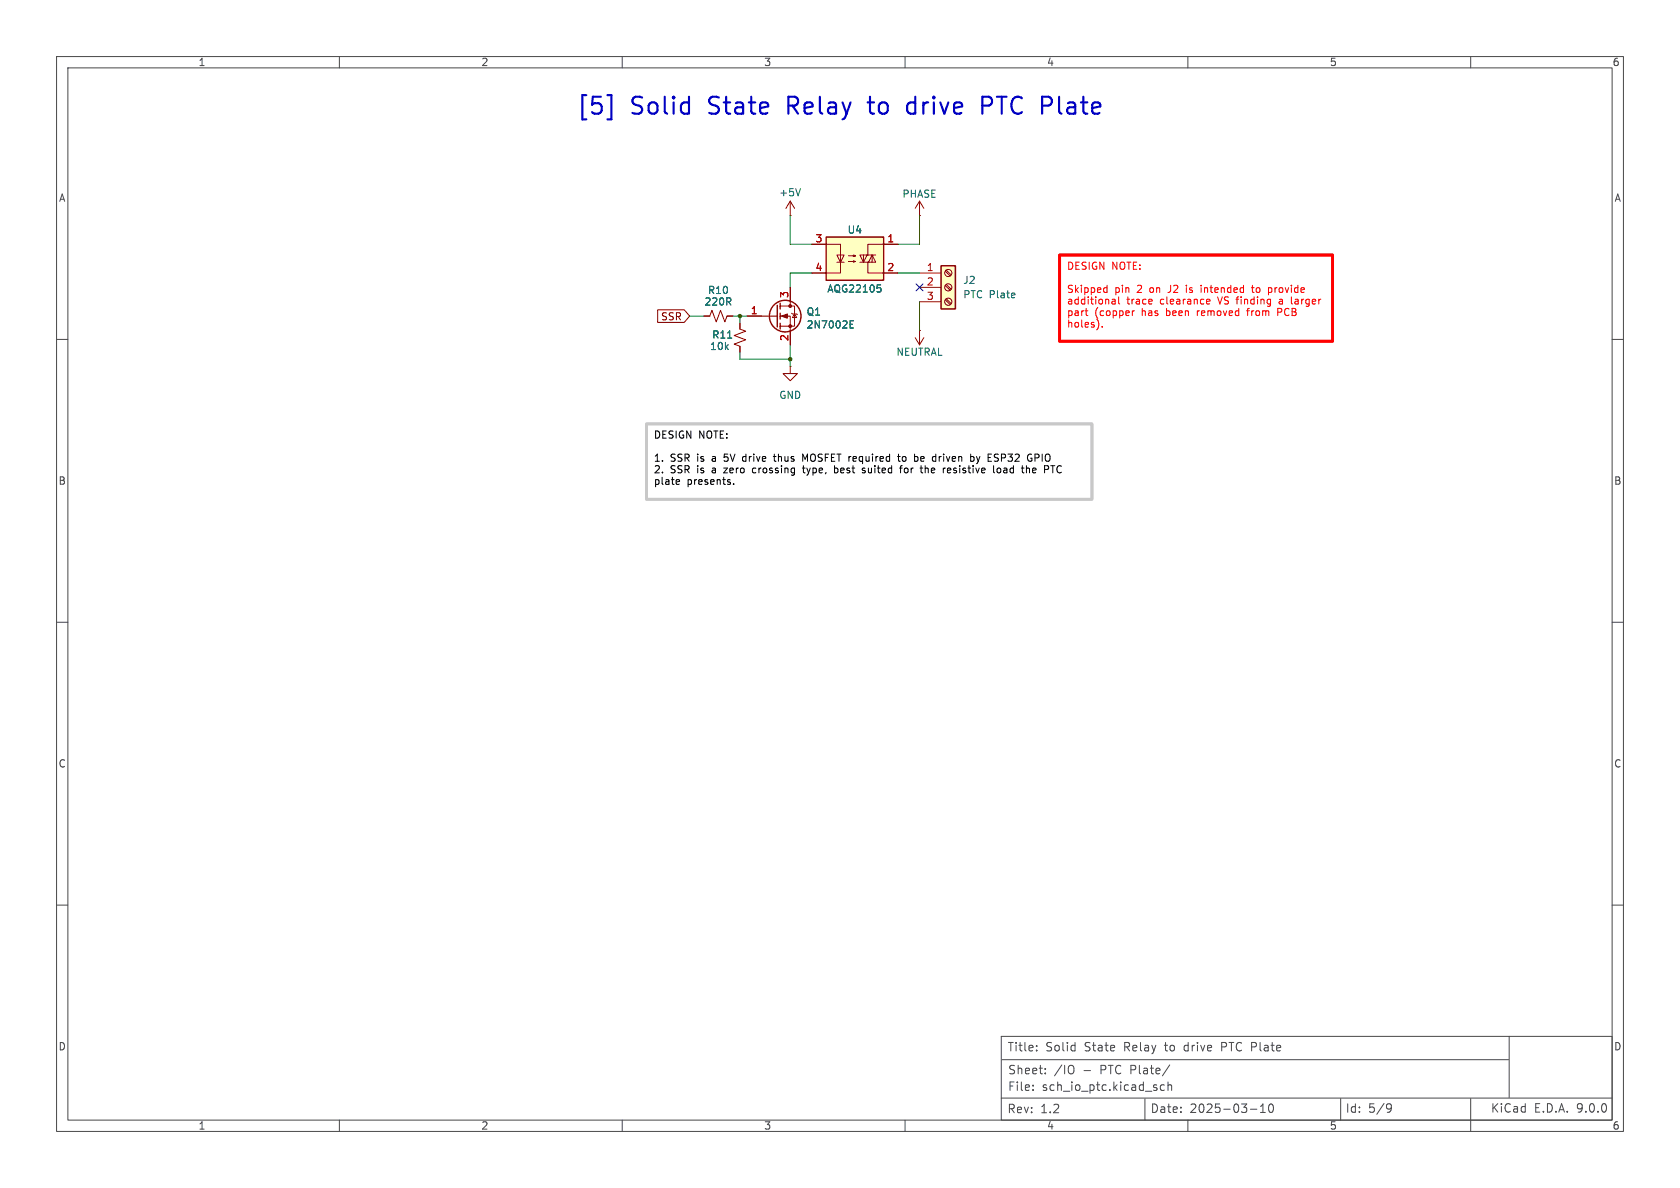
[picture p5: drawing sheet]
<svg xmlns="http://www.w3.org/2000/svg" width="297mm" height="210mm" viewBox="0 0 297 210" stroke-linecap="round" stroke-linejoin="round" font-family="sans-serif">
<g fill="none" stroke="#484848" stroke-width=".18">
<path d="M10 10h277v190h-277zM12 12h273v186h-273zM60 10v2M110 10v2M160 10v2M210 10v2M260 10v2M10 60h2M285 60h2M10 110h2M285 110h2M10 160h2"/>
<path d="M285 160h2M60 198v2M110 198v2M160 198v2M177 194.1h108M177 183.2h108v14.8h-108zM177.2 187.3h89.5M182.6 192.6v.2M182.6 191.8v.2M183.3 185.6v.2M183.3 184.9v.1M184.8 189.7v.1"/>
<path d="M184.8 188.9v.1M189.6 188.4a1.07 1.07 0 0 1 0 1.4M202.4 194.3v3.7M205.8 191.8h-.4l-.3 .2v.5l.2 .2h.5M206.5 191.9l.2-.1h.4v1M206.5 191.3v1.5M206.8 188.3l-1.3 1.9M210 198v2M221.1 196.1h1.1M222.8 196.7h.9M222.8 195.6l.5-.4v1.5M224.4 195.3l.2-.1a.81 .81 0 0 1 .6 .6 .81 .81 0 0 1-.3 .8l-.1 .1a.81 .81 0 0 1-.4-1.4z"/>
<path d="M237 194.2v3.8M245.4 195.1l.5 .2a.99 .99 0 0 1-.4 1.3h-.2M246 195.8l-.3 .3h-.3M260 194.2v5.8M266.8 183.2v10.8"/>
</g>
<g fill="none" stroke="#840000" stroke-width=".18">
<path d="M139.7 38.1h.1M139.7 35.6l-.8 1.2M139.7 35.6l.8 1.2M139.7 35.6v2.5M124.5 55.9h1l.4-1 .7 2 .8-2 .7 2 .4-1h1M130.8 57.2v1l1 .3-2 .8 2 .8-2 .7 1 .4v1M132.1 55.9h5.3M137.9 54.1h2.6v3.6h-2.6M137.9 55.9h1.8v5.1M139.7 50.8v3.3M140 55.4l.1 .1h.7l.2 .1M140.5 55.5l.3 .6h-.7z"/>
<path d="M161.8 59.7l.8 1.3M162.6 58.4h.1M162.6 58.4v2.6M163.3 59.7l-.7 1.3M139.7 64.8v1.2h1.3l-1.3 1.3-1.3-1.3h1.3M139.7 64.8h.1"/>
</g>
<path d="M141.5 33.3l-.4 1.3M128.6 59.8h.8M150.3 57.3h.4M150.3 58h.6M150.3 56.7h.6" fill="none" stroke="#006464" stroke-width=".18"/>
<g fill="none" stroke="#840000" stroke-width=".25">
<path d="M137.4 54v3.8M137.9 53.6v1M137.9 55.4v1M137.9 57.2v1"/>
<circle cx="138.8" cy="55.9" r="2.79"/>
</g>
<g fill="#840000" stroke="#840000" stroke-width=".18">
<path d="M138.2 55.9l1-.4v.8z"/>
<circle cx="139.7" cy="54.1" r=".25"/>
<circle cx="139.7" cy="57.7" r=".25"/>
</g>
<path d="M146 41.9h10.2v7.6h-10.2z" fill="#ffffc2"/>
<path d="M146 41.9h10.2v7.6h-10.2z" fill="none" stroke="#840000" stroke-width=".25"/>
<path d="M143.5 43.2h5.1v5.1h-5.1M148 45.1h1.2l-.6 1.3zM148 46.4h1.2M150 45.2h1.3l-.4 .1v-.2l.4 .1M150 46.2h1.3l-.4 .2v-.3l.4 .1M152 46.4h2.8l-.6-1.3-.7 1.3M152.7 45.1v1.3M153.3 45.1l-.6 1.3-.7-1.3h2.8M153.4 46.4v1.9h5.3M154.2 45.1v1.3M158.7 43.2h-5.3v1.9" fill="none" stroke="#840000" stroke-width=".18"/>
<path d="M155.1 50.4h.6M155.5 50.8l.3 .3v.3l-.3 .2" fill="none" stroke="#006464" stroke-width=".18"/>
<path d="M166.4 47h2.5v7.6h-2.5z" fill="#ffffc2"/>
<path d="M166.4 47h2.5v7.6h-2.5z" fill="none" stroke="#840000" stroke-width=".25"/>
<g fill="none" stroke="#840000" stroke-width=".18">
<path d="M162.6 38.1h.1M162.6 35.6l-.8 1.2M162.6 35.6l.7 1.2M162.6 35.6v2.5M116.3 54.8h4.7l.9 1.1-.9 1.1h-4.7zM124.5 55.9h1M128.5 55.9h1M130.8 57.2v1M132.1 55.9h2.5M139.7 50.8v2.5M139.7 58.4v2.6M143.5 48.3h2.5"/>
<path d="M143.5 43.2h2.5M156.2 48.3h2.5M156.2 43.2h2.5M162.6 48.3h3.8M162.6 50.8h3.8M162.6 53.3h3.8M167.1 47.9l.9 .9M167.1 50.5l.9 .8M167.1 53l.9 .8M167.3 47.8l.8 .8M167.3 50.3l.8 .8M167.3 52.8l.8 .9"/>
<path d="M130.8 61.2v1"/>
<circle cx="167.6" cy="53.3" r=".63"/>
<circle cx="167.6" cy="48.3" r=".63"/>
<circle cx="167.6" cy="50.8" r=".63"/>
</g>
<path d="M139.7 38.1v5.1h3.8M162.6 38.1v5.1h-3.9M121.9 55.9h2.6M129.5 55.9h2.6M130.8 55.9v1.3M143.5 48.3h-3.8v2.5M158.7 48.3h3.9M162.6 53.3v5.1M130.8 62.2v1.3h8.9M139.7 61v3.8" fill="none" stroke="#009600" stroke-width=".18"/>
<path d="M162 50.2l1.2 1.2M163.2 50.2l-1.2 1.2" fill="none" stroke="#000084" stroke-width=".18"/>
<path d="M187.3 45.1h48.3v15.2h-48.3z" fill="none" stroke="#f00" stroke-width=".5"/>
<g fill="none" stroke="#f00" stroke-width=".18">
<path d="M191.8 54.9h.5M192.1 55.7l.2 .1M194.9 57.7v.1M195.3 50.9h.4M195.7 50.4v1.3M195.7 51.6l-.4 .1M196.6 53.6l.1 .1h.5M197.2 53.1v.6M197.2 53.2l-.5 .1-.1 .1M197.8 52.5v1.1l.1 .1M200.2 54.9v.9M200.5 54.9l-.3 .3"/>
<path d="M206.5 51.7h.1M209.7 50.4v.1M209.7 50.9v.8M211.7 54.9v.9M211.7 55.1v.1M212.3 50.4v.1M212.3 50.9v.8M213.4 53.7h.4M213.4 53l.3-.1 .2 .3-.6 .1M220.6 54.7v1.1M221.2 50.9h.5M221.4 50.4v1.1l.3 .2"/>
<path d="M224.4 50.9h.3l.2 .2-.1 .5-.4 .1M225.9 55.2h.5M226.4 54.5h-.5v1.3M226.6 53.3h-.3l-.2 .1 .1 .3h.4M228.3 52.5v1.1M228.4 53.7h.1"/>
</g>
<path d="M107.4 16.8h.7v4.3h-.7M153.4 18.1h1.1M160.9 18.1l-.4 .3-.1 .3v.8l.1 .3 .4 .3M173.7 18.7h1.1M174.8 17.1h-1.1v3" fill="none" stroke="#0000c2" stroke-width=".38"/>
<path d="M114.3 74.9h78.7v13.4h-78.7z" fill="none" stroke="#c8c8c8" stroke-width=".5"/>
<g fill="none" stroke="#000" stroke-width=".18">
<path d="M119.7 84.8h.4v.3l-.6 .1M120.1 85.6h-.4M129.7 85.5v.1M131.4 80.8l-.1 .1 .1 .6M133.3 82.7l-.3 .3v.3l.3 .3M136.7 80.7h.5M136.9 80.3v1.1l.3 .1M141.8 82.7h.5M142 82.3v1.1l.3 .2M142.8 80.3l-.5 .9-.4-.9v1.2M147.5 82.3v1.3M148.1 83.5l-.2 .1-.4-.1"/>
<path d="M152.4 83l.6 .3-.2 .3-.4-.1M158.7 80.7h.4M158.8 80.3v1.1l.3 .1M159 82.7h.5M159.5 82.3l-.3 .2v1.1M159.7 80.7l-.2 .2v.4l.2 .2M160.1 82.7l-.2 .3v.3l.2 .3M162.8 80.8v.7M163.4 81l-.6 .1M163.6 82.3v1.3M163.9 82.7l-.3 .2M166 80.7v.8"/>
<path d="M166.3 80.7l-.3 .2M167.5 83.2l.6-.2-.1-.2-.3-.1-.2 .2 .1 .6h.4M172 80.7l.2 .2v.4l-.2 .2M172.6 80.7l.3 .8M172.9 81.5l-.3 .5M173.2 80.7l-.3 .8M175.7 82.3v1.1l.1 .2M176 80.9l.4 .1 .1 .2M176 80.3h.5M176.3 82.9l.2-.2 .4 .2v.4l-.1 .2-.3 .1-.2-.1zM176.5 81.3l-.2 .2h-.3M181.5 82.8h.4l.1 .8"/>
<path d="M183.6 80.4l-.6-.1v1.2M183.6 80.8l-.6 .1M186.1 82.3v1.3"/>
</g>
<path d="M128.6 59.8h.8M150.3 57.3h.4M150.3 58h.6M150.3 56.7h.6M155.1 50.4h.6M155.5 50.8l.3 .3v.3l-.3 .2" fill="none" stroke="#006464" stroke-width=".18"/>
<g fill="#009600" stroke="#009600" stroke-width=".18">
<circle cx="139.7" cy="63.5" r=".3"/>
<circle cx="130.8" cy="55.9" r=".3"/>
</g>
<g font-size="4.2" fill="#0000c2">
<text x="101.8" y="20.8">[5]</text>
<text x="111.5" y="20.8">Solid</text>
<text x="125.6" y="20.8">State</text>
<text x="140" y="20.8">Relay</text>
<text x="154.9" y="20.8">to</text>
<text x="162.2" y="20.8">drive</text>
<text x="175.8" y="20.8">PTC Plate</text>
</g>
<g font-size="2.1" fill="#484848">
<text x="178" y="186.1">Title:</text>
<text x="178.1" y="190.1">Sheet:</text>
<text x="184.8" y="186.1">Solid</text>
<text x="186.3" y="190.1">/IO</text>
<text x="191.5" y="190.1">-</text>
<text x="191.8" y="186.1">State</text>
<text x="194.7" y="190.1">PTC Plate/</text>
<text x="198.9" y="186.1">Relay</text>
<text x="206.2" y="186.1">to</text>
<text x="209.7" y="186.1">drive</text>
<text x="216.5" y="186.1">PTC Plate</text>
<text x="178" y="197">Rev:</text>
<text x="178.1" y="193.1">File:</text>
<text x="183.9" y="197">1.2</text>
<text x="184.2" y="193.1">sch_io_ptc.kicad_sch</text>
<text x="203.3" y="196.9">Date:</text>
<text x="210.3" y="196.9">2025-03-10</text>
<text x="237.8" y="196.9">Id:</text>
<text x="241.9" y="196.9">5/9</text>
<text x="263.5" y="196.9">KiCad</text>
<text x="271.2" y="196.9">E.D.A.</text>
<text x="278.8" y="196.9">9.0.0</text>
</g>
<g font-size="1.8" fill="#484848">
<text x="35" y="11.9">1</text>
<text x="85" y="11.9">2</text>
<text x="135" y="11.9">3</text>
<text x="185" y="11.9">4</text>
<text x="235" y="11.9">5</text>
<text x="285" y="11.9">6</text>
<text x="10.3" y="35.9">A</text>
<text x="285.3" y="35.9">A</text>
<text x="10.3" y="85.9">B</text>
<text x="285.3" y="85.9">B</text>
<text x="10.3" y="135.9">C</text>
<text x="285.3" y="135.9">C</text>
<text x="10.3" y="185.9">D</text>
<text x="285.3" y="185.9">D</text>
<text x="35" y="199.9">1</text>
<text x="85" y="199.9">2</text>
<text x="135" y="199.9">3</text>
<text x="185" y="199.9">4</text>
<text x="235" y="199.9">5</text>
<text x="285" y="199.9">6</text>
</g>
<g font-size="1.8" fill="#006464">
<text x="137.7" y="34.9">+5V</text>
<text x="159.4" y="35.2">PHASE</text>
<text x="149.8" y="41.5">U4</text>
<text x="125.1" y="52.2">R10</text>
<text x="146.2" y="51.9">AQG22105</text>
<text x="170.2" y="50.4">J2</text>
<text x="170.2" y="52.9">PTC Plate</text>
<text x="124.4" y="54.2">220R</text>
<text x="142.5" y="56">Q1</text>
<text x="142.5" y="58.3">2N7002E</text>
<text x="125.4" y="62.1">10k</text>
<text x="125.8" y="60">R11</text>
<text x="158.4" y="63.1">NEUTRAL</text>
<text x="137.7" y="70.7">GND</text>
</g>
<g font-size="1.8" fill="#a90000">
<text x="144.1" y="42.9">3</text>
<text x="156.8" y="42.9">1</text>
<text x="139.4" y="52.8" transform="rotate(-90 139.4 52.8)">3</text>
<text x="144.1" y="48">4</text>
<text x="156.8" y="48">2</text>
<text x="163.8" y="48">1</text>
<text x="163.8" y="50.5">2</text>
<text x="163.8" y="53.1">3</text>
<text x="132.6" y="55.6">1</text>
<text x="139.4" y="60.4" transform="rotate(-90 139.4 60.4)">2</text>
</g>
<g font-size="1.8" fill="#f00">
<text x="188.5" y="48">DESIGN</text>
<text x="188.5" y="52.1">Skipped</text>
<text x="196.6" y="48">NOTE:</text>
<text x="197.1" y="52.1">pin</text>
<text x="201.2" y="52.1">2</text>
<text x="203.6" y="52.1">on</text>
<text x="207.1" y="52.1">J2</text>
<text x="210.4" y="52.1">is</text>
<text x="213.3" y="52.1">intended</text>
<text x="222.6" y="52.1">to</text>
<text x="225.6" y="52.1">provide</text>
<text x="188.5" y="54.2">additional</text>
<text x="188.5" y="56.2">part</text>
<text x="188.5" y="58.3">holes).</text>
<text x="193.5" y="56.2">(copper</text>
<text x="199.2" y="54.2">trace</text>
<text x="202" y="56.2">has</text>
<text x="205.2" y="54.2">clearance</text>
<text x="206.5" y="56.2">been</text>
<text x="212.2" y="56.2">removed</text>
<text x="215.7" y="54.2">VS finding</text>
<text x="221.3" y="56.2">from</text>
<text x="226.8" y="56.2">PCB</text>
<text x="226.9" y="54.2">a</text>
<text x="229.2" y="54.2">larger</text>
</g>
<text font-size="1.8" fill="#840000" x="116.8" y="56.8">SSR</text>
<g font-size="1.8">
<text x="115.5" y="77.9">DESIGN NOTE:</text>
<text x="115.5" y="81.9">1.</text>
<text x="115.5" y="84">2.</text>
<text x="118.5" y="81.9">SSR is</text>
<text x="118.5" y="84">SSR is</text>
<text x="126.2" y="81.9">a</text>
<text x="126.2" y="84">a</text>
<text x="128.5" y="81.9">5V</text>
<text x="128.5" y="84">zero</text>
<text x="131.9" y="81.9">drive</text>
<text x="133.7" y="84">crossing</text>
<text x="137.7" y="81.9">thus</text>
<text x="142.8" y="84">type,</text>
<text x="142.9" y="81.9">MOSFET required</text>
<text x="148.6" y="84">best</text>
<text x="153.7" y="84">suited</text>
<text x="160.3" y="81.9">to</text>
<text x="160.6" y="84">for</text>
<text x="163.3" y="81.9">be</text>
<text x="164.5" y="84">the</text>
<text x="166.7" y="81.9">driven</text>
<text x="168.6" y="84">resistive</text>
<text x="173.6" y="81.9">by</text>
<text x="176.9" y="81.9">ESP32</text>
<text x="177.7" y="84">load</text>
<text x="183" y="84">the</text>
<text x="184.1" y="81.9">GPIO</text>
<text x="187.1" y="84">PTC</text>
<text x="115.5" y="86">plate</text>
<text x="121.5" y="86">presents.</text>
</g>
</svg>
